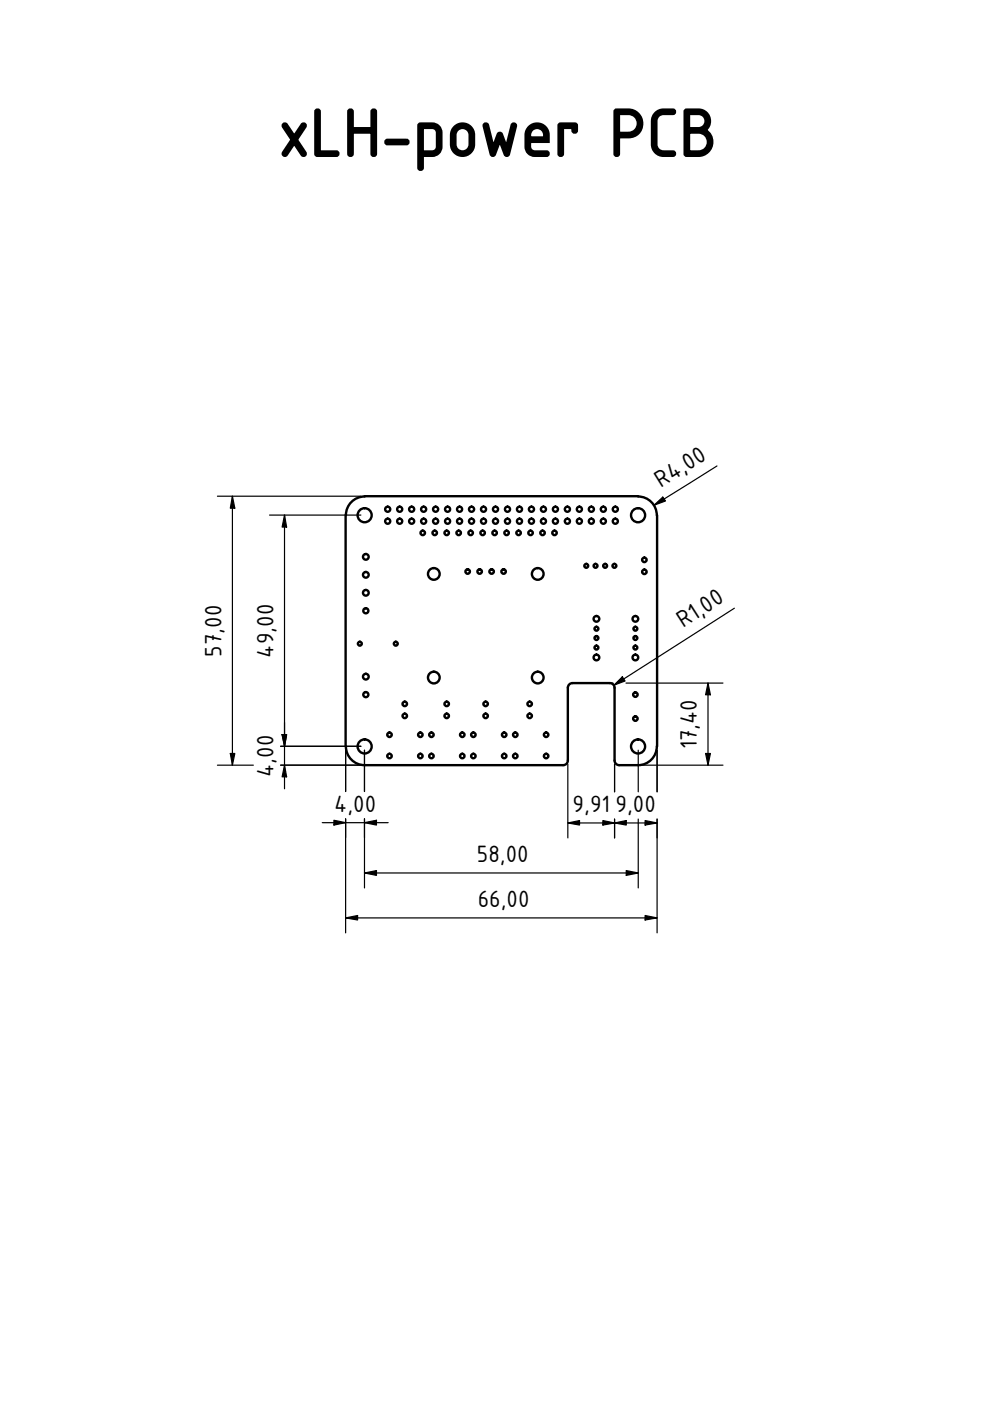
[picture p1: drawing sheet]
<svg xmlns="http://www.w3.org/2000/svg" width="210mm" height="297mm" viewBox="0 0 210 297" stroke-linecap="round" stroke-linejoin="round" font-family="sans-serif">
<!-- layer: Sichtbar (ISO) -->
<g fill="none" stroke="#000" stroke-width=".51">
<path d="M73.3 109.2v49M77.3 105.2h58M77.3 105.3a4 4 0 0 0-4 3.9M135.3 105.3a4 4 0 0 1 4 3.9M139.3 109.2v49M73.3 158.3a4 4 0 0 0 4 3.9M120.4 145.8v15.4M121.4 144.8a.98 .98 0 0 0-1 1M121.4 144.8h7.9M129.3 144.8a.98 .98 0 0 1 1 1M130.3 145.8v15.4M139.3 158.3a4 4 0 0 1-4 3.9"/>
<path d="M77.3 162.2h42.1M120.4 161.2a.98 .98 0 0 1-1 1M130.3 161.2a.98 .98 0 0 0 1 1h4"/>
<circle cx="77.3" cy="109.2" r="1.49"/>
<circle cx="77.6" cy="118.1" r=".6"/>
<circle cx="82.2" cy="108" r=".54"/>
<circle cx="82.2" cy="110.5" r=".54"/>
<circle cx="84.7" cy="108" r=".54"/>
<circle cx="84.7" cy="110.5" r=".54"/>
<circle cx="87.3" cy="108" r=".54"/>
<circle cx="87.3" cy="110.5" r=".54"/>
<circle cx="89.6" cy="113" r=".48"/>
<circle cx="89.8" cy="108" r=".54"/>
<circle cx="89.8" cy="110.5" r=".54"/>
<circle cx="92.2" cy="113" r=".48"/>
<circle cx="92.4" cy="108" r=".54"/>
<circle cx="92.4" cy="110.5" r=".54"/>
<circle cx="94.7" cy="113" r=".48"/>
<circle cx="94.9" cy="110.5" r=".54"/>
<circle cx="94.9" cy="108" r=".54"/>
<circle cx="97.3" cy="113" r=".48"/>
<circle cx="97.4" cy="110.5" r=".54"/>
<circle cx="97.4" cy="108" r=".54"/>
<circle cx="99.8" cy="113" r=".48"/>
<circle cx="100" cy="110.5" r=".54"/>
<circle cx="100" cy="108" r=".54"/>
<circle cx="102.3" cy="113" r=".48"/>
<circle cx="102.5" cy="108" r=".54"/>
<circle cx="102.5" cy="110.5" r=".54"/>
<circle cx="104.9" cy="113" r=".48"/>
<circle cx="105.1" cy="108" r=".54"/>
<circle cx="105.1" cy="110.5" r=".54"/>
<circle cx="107.4" cy="113" r=".48"/>
<circle cx="107.6" cy="110.5" r=".54"/>
<circle cx="107.6" cy="108" r=".54"/>
<circle cx="110" cy="113" r=".48"/>
<circle cx="110.1" cy="108" r=".54"/>
<circle cx="110.1" cy="110.5" r=".54"/>
<circle cx="112.5" cy="113" r=".48"/>
<circle cx="112.7" cy="110.5" r=".54"/>
<circle cx="112.7" cy="108" r=".54"/>
<circle cx="115" cy="113" r=".48"/>
<circle cx="115.2" cy="110.5" r=".54"/>
<circle cx="115.2" cy="108" r=".54"/>
<circle cx="117.6" cy="113" r=".48"/>
<circle cx="117.8" cy="110.5" r=".54"/>
<circle cx="117.8" cy="108" r=".54"/>
<circle cx="120.3" cy="108" r=".54"/>
<circle cx="120.3" cy="110.5" r=".54"/>
<circle cx="122.8" cy="108" r=".54"/>
<circle cx="122.8" cy="110.5" r=".54"/>
<circle cx="124.3" cy="120" r=".41"/>
<circle cx="125.4" cy="110.5" r=".54"/>
<circle cx="125.4" cy="108" r=".54"/>
<circle cx="126.3" cy="120" r=".41"/>
<circle cx="127.9" cy="108" r=".54"/>
<circle cx="127.9" cy="110.5" r=".54"/>
<circle cx="128.3" cy="120" r=".41"/>
<circle cx="130.3" cy="120" r=".41"/>
<circle cx="130.5" cy="108" r=".54"/>
<circle cx="130.5" cy="110.5" r=".54"/>
<circle cx="135.3" cy="109.2" r="1.49"/>
<circle cx="136.6" cy="118.7" r=".48"/>
<circle cx="76.3" cy="136.5" r=".41"/>
<circle cx="77.6" cy="125.7" r=".6"/>
<circle cx="77.6" cy="121.9" r=".6"/>
<circle cx="77.6" cy="129.5" r=".54"/>
<circle cx="83.9" cy="136.5" r=".41"/>
<circle cx="92" cy="121.7" r="1.24"/>
<circle cx="99.2" cy="121.2" r=".48"/>
<circle cx="101.7" cy="121.2" r=".48"/>
<circle cx="104.2" cy="121.2" r=".48"/>
<circle cx="106.8" cy="121.2" r=".48"/>
<circle cx="114" cy="121.7" r="1.24"/>
<circle cx="126.5" cy="139.4" r=".6"/>
<circle cx="126.5" cy="131.2" r=".6"/>
<circle cx="126.5" cy="137.3" r=".41"/>
<circle cx="126.5" cy="133.3" r=".41"/>
<circle cx="126.5" cy="135.3" r=".41"/>
<circle cx="134.7" cy="131.2" r=".6"/>
<circle cx="134.7" cy="139.4" r=".6"/>
<circle cx="134.7" cy="137.3" r=".41"/>
<circle cx="134.7" cy="133.3" r=".41"/>
<circle cx="134.7" cy="135.3" r=".41"/>
<circle cx="136.6" cy="121.2" r=".48"/>
<circle cx="77.3" cy="158.3" r="1.49"/>
<circle cx="77.6" cy="143.5" r=".6"/>
<circle cx="77.6" cy="147.3" r=".54"/>
<circle cx="82.6" cy="155.8" r=".48"/>
<circle cx="85.8" cy="151.8" r=".48"/>
<circle cx="85.8" cy="149.2" r=".48"/>
<circle cx="89.1" cy="155.8" r=".48"/>
<circle cx="91.5" cy="155.8" r=".48"/>
<circle cx="92" cy="143.7" r="1.24"/>
<circle cx="94.7" cy="151.8" r=".48"/>
<circle cx="94.7" cy="149.2" r=".48"/>
<circle cx="98" cy="155.8" r=".48"/>
<circle cx="100.4" cy="155.8" r=".48"/>
<circle cx="103" cy="151.8" r=".48"/>
<circle cx="103" cy="149.2" r=".48"/>
<circle cx="106.9" cy="155.8" r=".48"/>
<circle cx="109.3" cy="155.8" r=".48"/>
<circle cx="112.3" cy="149.2" r=".48"/>
<circle cx="112.3" cy="151.8" r=".48"/>
<circle cx="114" cy="143.7" r="1.24"/>
<circle cx="115.8" cy="155.8" r=".48"/>
<circle cx="134.7" cy="147.3" r=".48"/>
<circle cx="134.7" cy="152.4" r=".48"/>
<circle cx="135.3" cy="158.3" r="1.49"/>
<circle cx="82.6" cy="160.3" r=".48"/>
<circle cx="89.1" cy="160.3" r=".48"/>
<circle cx="91.5" cy="160.3" r=".48"/>
<circle cx="98" cy="160.3" r=".48"/>
<circle cx="100.4" cy="160.3" r=".48"/>
<circle cx="106.9" cy="160.3" r=".48"/>
<circle cx="109.3" cy="160.3" r=".48"/>
<circle cx="115.8" cy="160.3" r=".48"/>
</g>
<g fill="none" stroke="#000" stroke-width=".25">
<path d="M152 98.8l-13.3 8.3M46.1 105.2h30.4M49.3 105.2l.5 2.5h-1zM49.3 105.2v57M57.1 109.2h19.4M60.3 109.2l.5 2.5h-1zM60.3 109.2v58M138.7 107.1l1.8-1.7 .6 .8zM155.7 129l-25.5 16.3M48.8 159.8h1l-.5 2.4zM59.5 158.2h17M59.8 155.8h1l-.5 2.4z"/>
<path d="M73.3 159.1v8.7M77.3 159.1v8.7M126.2 144.8h3.8M130.2 145.3l1.8-1.8 .5 .9zM132.7 144.8h20.6M135.3 159.1v8.8M139.3 159.1v8.8M149.6 159.8h1l-.5 2.4zM150.1 144.8l.5 2.5h-1zM150.1 144.8v17.4M46.1 162.2h7.6M59.5 162.2h17"/>
<path d="M60.3 162.2l.5 2.5h-1zM68.3 174.4h14M70.8 173.9l2.5 .5-2.5 .5zM73.3 173.6v24.2M77.3 174.4l2.5-.5v1zM77.3 173.6v14.7M120.4 174.5l2.5-.5v.9zM120.4 174.5h18.9M120.4 162v15.7M127.8 174l2.5 .5-2.5 .4zM130.3 174.5l2.5-.5v.9zM130.3 162v5.9"/>
<path d="M130.3 173.7v4M135.3 173.7v14.6M136.1 162.2h17.2M136.8 174l2.5 .5-2.5 .4zM139.3 173.7v24.1M73.3 194.6l2.5-.5v1zM73.3 194.6h66M77.3 185.1l2.5-.5v1zM77.3 185.1h58M132.8 184.6l2.5 .5-2.5 .5zM136.8 194.1l2.5 .5-2.5 .5z"/>
</g>
<g fill="#000">
<path d="M49.3 105.2l.5 2.5h-1zM60.3 109.2l.5 2.5h-1zM138.7 107.1l1.8-1.7 .6 .8zM48.8 159.8h1l-.5 2.4zM59.8 155.8h1l-.5 2.4zM130.2 145.3l1.8-1.8 .5 .9zM149.6 159.8h1l-.5 2.4zM150.1 144.8l.5 2.5h-1zM60.3 162.2l.5 2.5h-1zM70.8 173.9l2.5 .5-2.5 .5zM77.3 174.4l2.5-.5v1zM120.4 174.5l2.5-.5v.9z"/>
<path d="M127.8 174l2.5 .5-2.5 .4zM130.3 174.5l2.5-.5v.9zM136.8 174l2.5 .5-2.5 .4zM73.3 194.6l2.5-.5v1zM77.3 185.1l2.5-.5v1zM132.8 184.6l2.5 .5-2.5 .5zM136.8 194.1l2.5 .5-2.5 .5z"/>
</g>
<text font-size="15.3" x="58.9" y="33.1">xLH-power PCB</text>
<g font-size="5.4">
<text x="140.1" y="103.5" transform="rotate(-32 140.1 103.5)">R4,00</text>
<text x="144.8" y="133.2" transform="rotate(-33 144.8 133.2)">R1,00</text>
<text x="47" y="139.2" transform="rotate(-90 47 139.2)">57,00</text>
<text x="58" y="139.4" transform="rotate(-90 58 139.4)">49,00</text>
<text x="147.8" y="158.9" transform="rotate(-90 147.8 158.9)">17,40</text>
<text x="58" y="164.7" transform="rotate(-90 58 164.7)">4,00</text>
<text x="70.9" y="172.1">4,00</text>
<text x="121.4" y="172.1">9,91</text>
<text x="130.5" y="172.1">9,00</text>
<text x="101.1" y="182.8">58,00</text>
<text x="101.3" y="192.3">66,00</text>
</g>
</svg>
